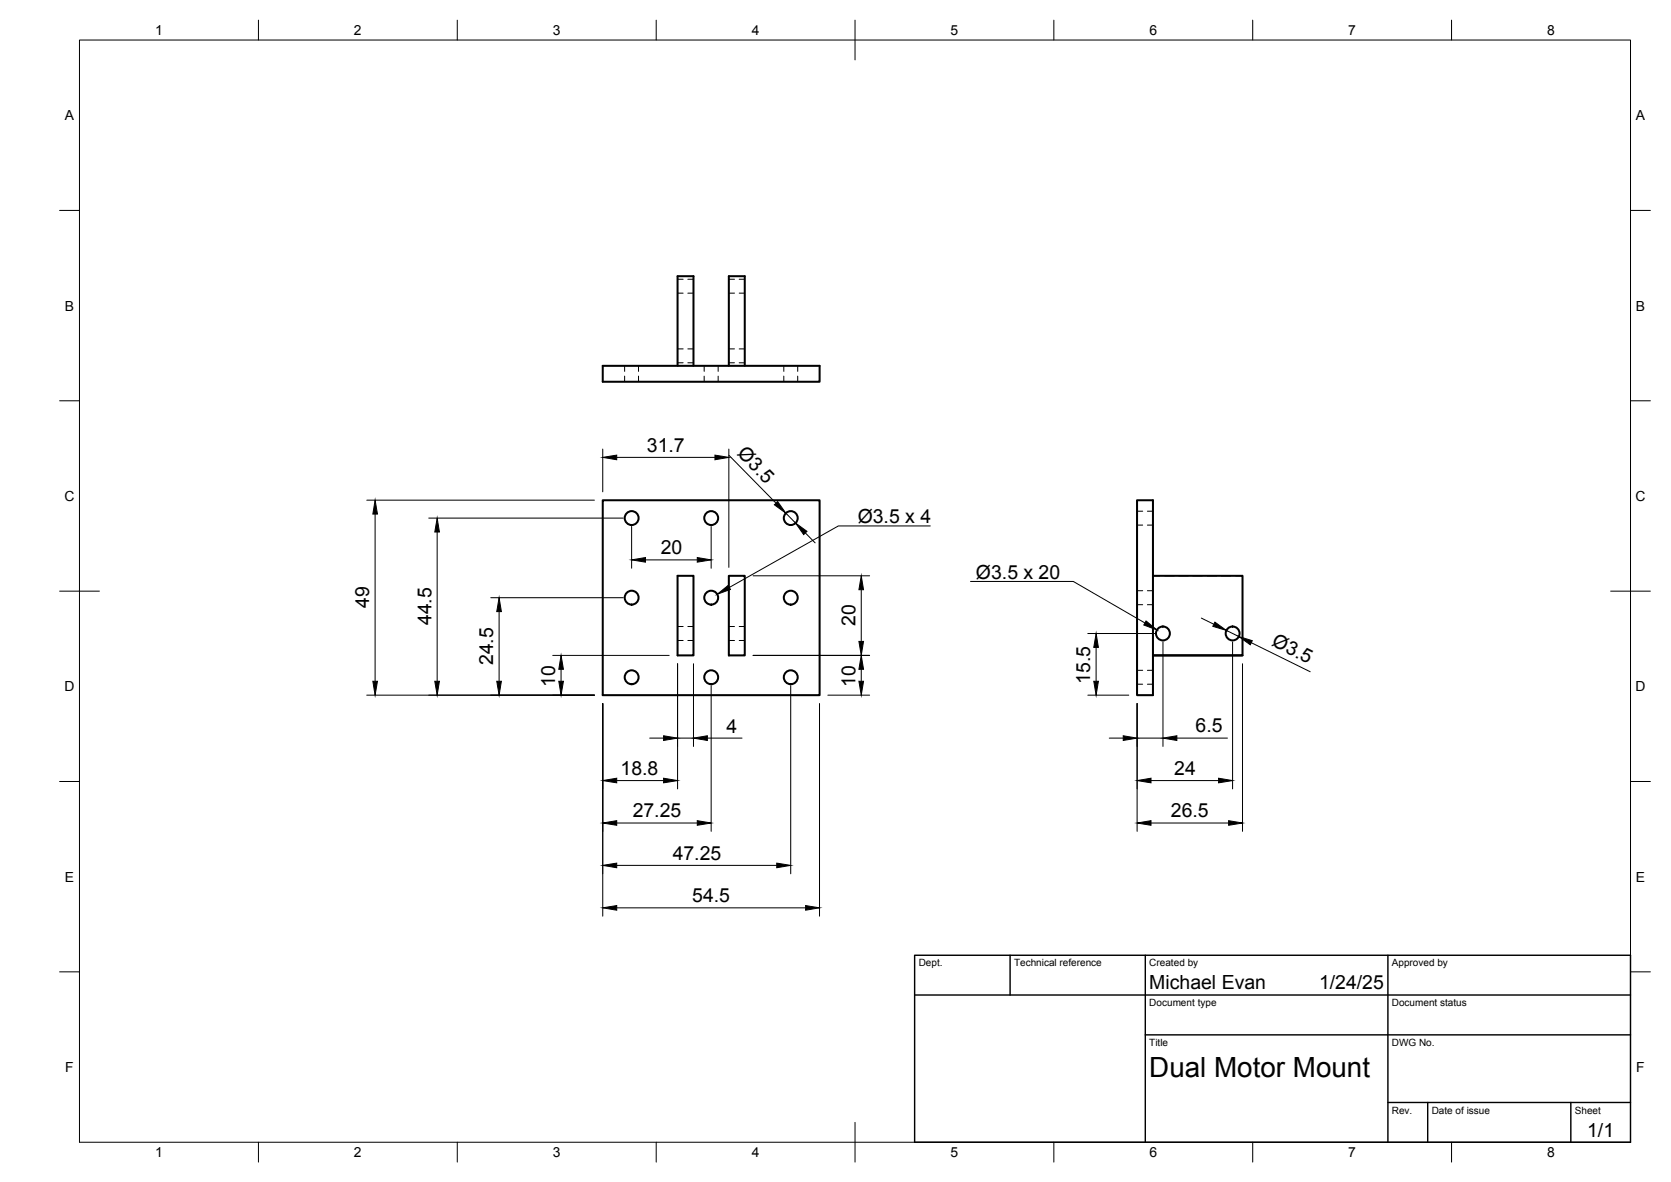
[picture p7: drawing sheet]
<svg xmlns="http://www.w3.org/2000/svg" width="420mm" height="297mm" viewBox="0 0 420 297" stroke-linecap="round" stroke-linejoin="round" font-family="sans-serif">
<g fill="none" stroke="#000" stroke-width=".51">
<path d="M151.6 91.9h54.5v4h-54.5zM170.4 91.9v-22.5h4v22.5M183.3 91.9v-22.5h4v22.5M151.6 125.7h54.5v49h-54.5zM285.9 125.7h4v49h-4zM170.4 144.7h4v20h-4zM183.3 144.7h4v20h-4zM289.9 144.7h22.5v20h-22.5h22.5"/>
<circle cx="158.8" cy="130.2" r="1.75"/>
<circle cx="178.8" cy="130.2" r="1.75"/>
<circle cx="198.8" cy="130.2" r="1.75"/>
<circle cx="158.8" cy="150.2" r="1.75"/>
<circle cx="178.8" cy="150.2" r="1.75"/>
<circle cx="198.8" cy="150.2" r="1.75"/>
<circle cx="292.4" cy="159.2" r="1.75"/>
<circle cx="309.9" cy="159.2" r="1.75"/>
<circle cx="158.8" cy="170.2" r="1.75"/>
<circle cx="178.8" cy="170.2" r="1.75"/>
<circle cx="198.8" cy="170.2" r="1.75"/>
</g>
<g fill="none" stroke="#000" stroke-width=".25">
<path d="M20 10.1h390v276.9h-390zM65 5.1v5M115 5.1v5M165 5.1v5M215 5.1v10M265 5.1v5M315 5.1v5M365 5.1v5M15 52.9h5M410 52.9h5M170.4 70.2h1.4M170.4 73.7h1.4"/>
<path d="M173 70.2h1.4M173 73.7h1.4M183.3 70.2h1.4M183.3 73.7h1.4M185.9 70.2h1.4M185.9 73.7h1.4M157.1 91.9v1.4M157.1 94.5v1.4M160.5 91.9v1.4M160.5 94.5v1.4M170.4 87.7h1.4M170.4 91.2h1.4"/>
<path d="M173 87.7h1.4M173 91.2h1.4M177.1 91.9v1.4M177.1 94.5v1.4M180.6 91.9v1.4M180.6 94.5v1.4M183.3 87.7h1.4M183.3 91.2h1.4M185.9 87.7h1.4M185.9 91.2h1.4M197.1 91.9v1.4M197.1 94.5v1.4"/>
<path d="M200.6 91.9v1.4M200.6 94.5v1.4M15 100.7h5M151.6 112.8v10.8M155.1 114.9h24.7M183.3 112.8v29.8M183.3 114.4l11.8 12.1M410 100.7h5M92.2 125.7h57.3M94.3 129.2v42M107.8 130.2h48.9M109.9 133.7v37.5"/>
<path d="M158.8 132.3v10.5M178.8 132.3v10.5M197.6 129l2.4 2.5M202.5 133.9l2.5 2.5M233.9 132.2h-23.1l-27.4 15.4M285.9 132h1.4M285.9 128.5h1.4M288.5 132h1.4M288.5 128.5h1.4M15 148.6h10M123.4 150.2h33.3M125.5 153.7v17.5"/>
<path d="M162.3 140.7h13M170.4 157.4h1.4M173 157.4h1.4M183.3 157.4h1.4M185.9 157.4h1.4M189.4 144.7h29.3M216.6 148.2v13M244 146.1h25.9l18 10.5M273.5 159.2h16.8M285.9 152h1.4M285.9 148.4h1.4M288.5 152h1.4"/>
<path d="M288.5 148.4h1.4M289.9 144.7h1.7M292.8 144.7h2.4M296.4 144.7h2.4M300 144.7h2.3M302.1 155.3l3.1 1.6M303.6 144.7h2.3M307.1 144.7h2.4M308.4 158.4l3.1 1.6M310.7 144.7h1.7M405 148.6h10M92.2 174.7h57.3"/>
<path d="M139 164.7h29.3M141.1 168.2v3M151.6 176.8v53.4M170.4 161h1.4M170.4 166.8v31.5M173 161h1.4M174.4 166.8v20.8M178.8 172.3v36.6M183.3 161h1.4M185.9 161h1.4M189.4 164.7h29.3M198.8 172.3v47.3"/>
<path d="M206.1 176.8v53.4M208.2 174.7h10.5M216.6 168.2v3M273.5 174.7h10.3M275.6 162.7v8.5M285.9 171.9h1.4M285.9 168.5h1.4M285.9 176.8v32.1M288.5 171.9h1.4M288.5 168.5h1.4M292.4 161.3v26.3M309.9 161.3v37"/>
<path d="M312.4 166.8v42.1M314.6 161.5l14.8 7.3M15 196.4h5M155.1 196.2h11.8M163.4 185.5h3.5M170.4 185.5h4M177.9 185.5h8.7M278.9 185.5h3.5M285.9 185.5h6.5M289.4 196.2h17M295.9 185.5h12.7M410 196.4h5"/>
<path d="M155.1 206.8h20.2M155.1 217.5h40.2M289.4 206.8h19.5M155.1 228.1h47.5M15 244.2h5M410 244.2h5M65 287v5M115 287v5M165 287v5M215 282.1v9.9M265 287v5M315 287v5"/>
<path d="M365 287v5"/>
</g>
<path d="M230 240.1h180v46.9h-180zM230 250h180M254 240.1v9.9M288 240.1v46.9M349 240.1v46.9M288 260.1h122M349 277.1h61M359 277.1v9.9M395 277.1v9.9" fill="none" stroke="#000" stroke-width=".36"/>
<g fill="#000" stroke="#000" stroke-width=".25">
<path d="M151.6 114.9l3.5-.5v1.1zM179.8 114.4l3.5 .5-3.5 .6zM94.3 125.7l.6 3.5h-1.2zM109.9 130.2l.6 3.5h-1.2zM194.7 126.9l.8-.8 2.1 2.9zM200 131.5l2.9 2-.8 .9zM125.5 150.2l.6 3.5h-1.2zM158.8 140.7l3.5-.6v1.2zM175.3 140.1l3.5 .6-3.5 .6zM180.3 149.3l2.8-2.2 .6 1zM216.6 144.7l.5 3.5h-1.1zM288.2 156l2.7 2.3-3.3-1.2z"/>
<path d="M305.5 156.3l2.9 2.1-3.5-1zM93.7 171.2h1.2l-.6 3.5zM109.3 171.2h1.2l-.6 3.5zM124.9 171.2h1.2l-.6 3.5zM140.5 171.2h1.2l-.6 3.5zM141.1 164.7l.6 3.5h-1.2zM216 171.2h1.1l-.5 3.5zM216.6 164.7l.5 3.5h-1.1zM216 161.2h1.1l-.5 3.5zM275 171.2h1.2l-.6 3.5zM275.6 159.2l.6 3.5h-1.2zM311.5 160l3.4 1-.5 1z"/>
<path d="M151.6 196.2l3.5-.6v1.1zM166.9 195.6l3.5 .6-3.5 .5zM166.9 184.9l3.5 .6-3.5 .6zM174.4 185.5l3.5-.6v1.2zM282.4 184.9l3.5 .6-3.5 .6zM285.9 196.2l3.5-.6v1.1zM292.4 185.5l3.5-.6v1.2zM306.4 195.6l3.5 .6-3.5 .5zM151.6 217.5l3.5-.6v1.2zM151.6 206.8l3.5-.6v1.2zM175.3 206.2l3.5 .6-3.5 .6zM195.3 216.9l3.5 .6-3.5 .6z"/>
<path d="M285.9 206.8l3.5-.6v1.2zM308.9 206.2l3.5 .6-3.5 .6zM151.6 228.1l3.5-.5v1.1zM202.6 227.6l3.5 .5-3.5 .6z"/>
</g>
<text font-size="7" x="289" y="270.6">Dual Motor Mount</text>
<g font-size="4.9">
<text x="162.7" y="113.5">31.7</text>
<text x="185.2" y="114.2" transform="rotate(45 185.2 114.2)">Ø3.5</text>
<text x="215.7" y="131.5">Ø3.5 x 4</text>
<text x="166.1" y="139.2">20</text>
<text x="245.4" y="145.4">Ø3.5 x 20</text>
<text x="92.9" y="152.8" transform="rotate(-90 92.9 152.8)">49</text>
<text x="108.5" y="157.1" transform="rotate(-90 108.5 157.1)">44.5</text>
<text x="215.1" y="157.4" transform="rotate(-90 215.1 157.4)">20</text>
<text x="124" y="167.2" transform="rotate(-90 124 167.2)">24.5</text>
<text x="319.5" y="162.2" transform="rotate(26 319.5 162.2)">Ø3.5</text>
<text x="139.6" y="172.6" transform="rotate(-90 139.6 172.6)">10</text>
<text x="215.1" y="172.6" transform="rotate(-90 215.1 172.6)">10</text>
<text x="274.2" y="171.9" transform="rotate(-90 274.2 171.9)">15.5</text>
<text x="182.7" y="184.1">4</text>
<text x="300.6" y="184">6.5</text>
<text x="156" y="194.7">18.8</text>
<text x="295.3" y="194.8">24</text>
<text x="159.1" y="205.4">27.25</text>
<text x="294.4" y="205.4">26.5</text>
<text x="169.1" y="216">47.25</text>
<text x="174.1" y="226.7">54.5</text>
<text x="289" y="248.5">Michael Evan</text>
<text x="331.7" y="248.5">1/24/25</text>
<text x="399.1" y="285.7">1/1</text>
</g>
<g font-size="3.5">
<text x="39" y="8.8">1</text>
<text x="89" y="8.8">2</text>
<text x="139" y="8.8">3</text>
<text x="189" y="8.8">4</text>
<text x="239" y="8.8">5</text>
<text x="289" y="8.8">6</text>
<text x="339" y="8.8">7</text>
<text x="389" y="8.8">8</text>
<text x="16.3" y="30.2">A</text>
<text x="411.3" y="30.2">A</text>
<text x="16.3" y="78">B</text>
<text x="411.3" y="78">B</text>
<text x="16.2" y="125.9">C</text>
<text x="411.2" y="125.9">C</text>
<text x="16.2" y="173.7">D</text>
<text x="411.2" y="173.7">D</text>
<text x="16.3" y="221.6">E</text>
<text x="411.3" y="221.6">E</text>
<text x="16.4" y="269.4">F</text>
<text x="411.4" y="269.4">F</text>
<text x="39" y="290.8">1</text>
<text x="89" y="290.8">2</text>
<text x="139" y="290.8">3</text>
<text x="189" y="290.8">4</text>
<text x="239" y="290.8">5</text>
<text x="289" y="290.8">6</text>
<text x="339" y="290.8">7</text>
<text x="389" y="290.8">8</text>
</g>
<g font-size="2.5">
<text x="231" y="242.9">Dept.</text>
<text x="255" y="242.9">Technical reference</text>
<text x="289" y="242.9">Created by</text>
<text x="350" y="242.9">Approved by</text>
<text x="289" y="252.8">Document type</text>
<text x="350" y="252.8">Document status</text>
<text x="289" y="262.9">Title</text>
<text x="350" y="262.9">DWG No.</text>
<text x="350" y="279.9">Rev.</text>
<text x="360" y="279.9">Date of issue</text>
<text x="396" y="279.9">Sheet</text>
</g>
</svg>
